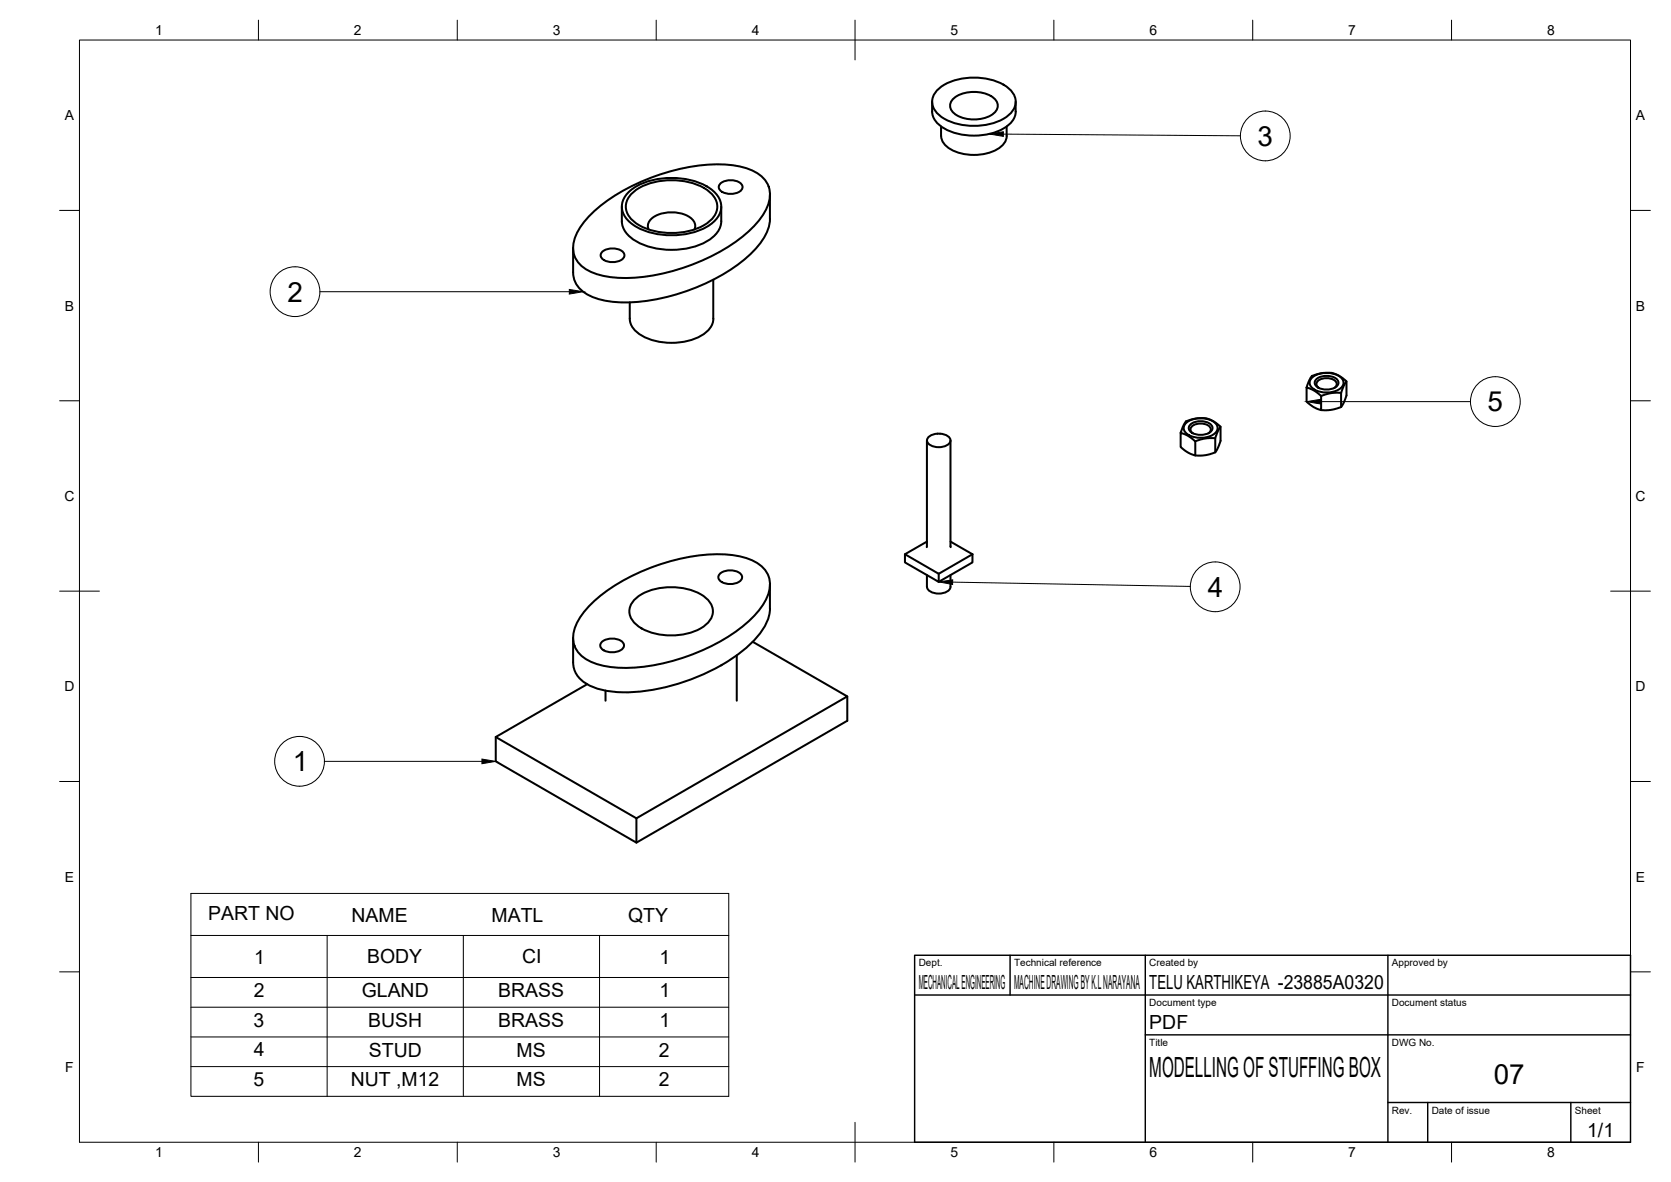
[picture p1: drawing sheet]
<svg xmlns="http://www.w3.org/2000/svg" width="420mm" height="297mm" viewBox="0 0 420 297" stroke-linecap="round" stroke-linejoin="round" font-family="sans-serif">
<!-- layer: Visible -->
<g fill="none" stroke="#000" stroke-width=".51">
<path d="M234.4 25.6a5.8 5.8 0 0 0 1.4 5.5 14.8 14.8 0 0 0 13.2 2.5 7.9 7.9 0 0 0 6.3-4.8l.1-3.2M235.6 22.7a14.4 14.4 0 0 1 12.4-2.9 9.2 9.2 0 0 1 7.2 4.5 4.2 4.2 0 0 1-1.9 4.9 15.7 15.7 0 0 1-16.9 0 4.1 4.1 0 0 1-.8-6.5zM236.6 31.8v2.4M236.6 34.2a4.7 4.7 0 0 0 3.8 4 12.4 12.4 0 0 0 11.4-1.4 3.5 3.5 0 0 0 1.3-2.6M240 24.6a8.9 8.9 0 0 1 9.8 0 2.49 2.49 0 0 1 1 2.4 2.49 2.49 0 0 1-1.7 2 9.1 9.1 0 0 1-9.1-.5 2.36 2.36 0 0 1 0-3.9zM253.1 31.8v2.4M148.7 53.7a49.4 49.4 0 0 1 34.6-12.3 13.7 13.7 0 0 1 8.9 3.6 6.5 6.5 0 0 1 .5 7.6 27.2 27.2 0 0 1-11.5 10.6 49.8 49.8 0 0 1-26.8 6.5 13.7 13.7 0 0 1-8.8-3.5 6.5 6.5 0 0 1-.5-7.6 18.3 18.3 0 0 1 3.6-4.9zM156.4 51.9v3.7a6.4 6.4 0 0 0 4.2 5.4 19.5 19.5 0 0 0 17.6-.6 6 6 0 0 0 3.2-4.8v-3.7M158 48.4a16.9 16.9 0 0 1 13.6-3.5 13.1 13.1 0 0 1 8.8 4.3 4.9 4.9 0 0 1-1.6 7.1 18.8 18.8 0 0 1-19.9 0 4.9 4.9 0 0 1-.9-7.9zM158.9 48.6a15.9 15.9 0 0 1 13.3-3 10.3 10.3 0 0 1 7.8 4.6 4.5 4.5 0 0 1-2 5.7 17.3 17.3 0 0 1-18.3 0 4.5 4.5 0 0 1-.8-7.3zM163.1 57.6a2.94 2.94 0 0 1 2.4-3.6 8.8 8.8 0 0 1 8.6 1.1 2.25 2.25 0 0 1 .5 2.5M181.1 46.2a4.1 4.1 0 0 1 5.5 .4 1.8 1.8 0 0 1-1.9 2l-1.3 .1a2.53 2.53 0 0 1-2.7-1.7z"/>
<path d="M193.6 48.9v6.1a12.4 12.4 0 0 1-4.5 8.5 49.4 49.4 0 0 1-34.5 12.4 14.1 14.1 0 0 1-8.9-3.5 5.7 5.7 0 0 1-1.6-4M144.1 62.3v6.1M151.4 63.3a4.1 4.1 0 0 1 5.5 .4 1.8 1.8 0 0 1-1.9 2.1l-1.3 .1a2.53 2.53 0 0 1-2.7-1.7zM179.3 70.3l.1 9.8a5.7 5.7 0 0 1-4.1 4.8 16.2 16.2 0 0 1-14.8-1.1 4.9 4.9 0 0 1-2.2-3.7v-4.1M328.5 97.4l2 .8 1.7 1.3v3.5l-1.9-.7-1.8-1.4v-3.5l.7-1.8 .6-1.1 2.3-.7 2.8-.1 1.6 .6 2.1 1.5v3.6l-.6 1.6-.7 1.2-2.6 .8h-2.5M329.9 94.9a6.2 6.2 0 0 1 7.3 0 1.77 1.77 0 0 1-.6 3 5.9 5.9 0 0 1-7.1-.9 1.61 1.61 0 0 1 .4-2.1zM330.9 95.3a4.1 4.1 0 0 1 5.6 .4 1.8 1.8 0 0 1-2 2.1l-1.3 .1a2.53 2.53 0 0 1-2.6-1.7zM331.6 97.5a1.1 1.1 0 0 1-.6-1.1 1.1 1.1 0 0 1 .8-1 3.5 3.5 0 0 1 4.2 .7 1.06 1.06 0 0 1-.5 1.4M337.2 98.7l-2.6 .1-2.4 .7M338.6 95.8l-.8 1.2-.6 1.7v3.6M233.1 110.7l-.1 26.8M235.7 109a2.33 2.33 0 0 0-2.6 1.8 2.71 2.71 0 0 0 2.9 1.6 2.71 2.71 0 0 0 3-1.6 2.34 2.34 0 0 0-2.7-1.8h-.6"/>
<path d="M239 110.7v26.8M296.9 108.8l1.6 .6 2 1.5v3.6l-1.6-.7-2-1.5v-3.5l1.3-2.9 2.1-.7 2.8-.1 2.2 .9 1.6 1.2v3.6l-.7 1.8-.6 1.1-2.3 .6-2.8 .2M298.3 106.3a6.2 6.2 0 0 1 7.2 0 1.77 1.77 0 0 1-.6 3 5.9 5.9 0 0 1-7-.9 1.61 1.61 0 0 1 .4-2.1zM299.3 106.7a4.1 4.1 0 0 1 5.5 .4 1.8 1.8 0 0 1-1.9 2.1l-1.3 .1a2.53 2.53 0 0 1-2.7-1.7zM299.9 108.9a1.1 1.1 0 0 1-.6-1.1 1.1 1.1 0 0 1 .8-1 3.5 3.5 0 0 1 4.2 .7 1.06 1.06 0 0 1-.5 1.4M305.6 110.1l-3 .2-2.1 .6M306.9 107.2l-.7 1.2-.6 1.7v3.6M227.5 139.3v2l8.5 4.9v-2M233.1 136.1l-5.6 3.2 8.5 4.9 8.5-4.9M239 136.1l5.5 3.2M244.5 139.3v2l-8.5 4.9M148.7 151.7a49.4 49.4 0 0 1 34.6-12.3 13.7 13.7 0 0 1 8.9 3.6 6.5 6.5 0 0 1 .5 7.6 27.2 27.2 0 0 1-11.5 10.6 49.8 49.8 0 0 1-26.8 6.5 13.7 13.7 0 0 1-8.8-3.5 6.5 6.5 0 0 1-.5-7.6 18.3 18.3 0 0 1 3.6-4.9z"/>
<path d="M159.5 150.8a14.4 14.4 0 0 1 12.3-3 9.2 9.2 0 0 1 7.2 4.6 4.2 4.2 0 0 1-1.8 4.8 15.7 15.7 0 0 1-16.9 0 4.1 4.1 0 0 1-.8-6.4zM181 144.2a4.1 4.1 0 0 1 5.5 .4 1.8 1.8 0 0 1-1.9 2.1l-1.3 .1a2.53 2.53 0 0 1-2.7-1.7zM193.6 146.9v6.1a12.5 12.5 0 0 1-4.2 8.1l-3.5 3.1-4.4 2.9M233.1 144.5v3a2.94 2.94 0 0 0 3.6 1.6 2.26 2.26 0 0 0 2.3-1.6v-3M144.1 160.3v6.1M144.1 166.4a6.8 6.8 0 0 0 5 6.2 30.5 30.5 0 0 0 16.6 .4 54.6 54.6 0 0 0 15.6-5.8M147.6 171.9l-22.9 13.3 35.3 20.4M151.3 161.3a4.1 4.1 0 0 1 5.5 .5 1.8 1.8 0 0 1-1.9 2l-1.3 .1a2.53 2.53 0 0 1-2.7-1.7zM152.3 173.6v2.5M181.5 167.1l-.2 .1M185.3 164.7v11.4M189.3 161.3l23.7 13.7-53 30.6"/>
<path d="M213 175v6.1l-53 30.7M124.7 185.2v6.1l35.3 20.5v-6.2"/>
</g>
<!-- layer: BORDER -->
<g fill="none" stroke="#000" stroke-width=".25">
<path d="M20 10.1h390v276.9h-390zM65 5.1v5M115 5.1v5M165 5.1v5M215 5.1v10M265 5.1v5M315 5.1v5M365 5.1v5M15 52.9h5M410 52.9h5M15 100.7h5M410 100.7h5"/>
<path d="M15 148.6h10M405 148.6h10M15 196.4h5M410 196.4h5M15 244.2h5M410 244.2h5M65 287v5M115 287v5M165 287v5M215 282.1v9.9M265 287v5M315 287v5"/>
<path d="M365 287v5"/>
</g>
<!-- layer: TITLEBLOCK -->
<path d="M230 240.1h180v46.9h-180zM230 250h180M254 240.1v9.9M288 240.1v46.9M349 240.1v46.9M288 260.1h122M349 277.1h61M359 277.1v9.9M395 277.1v9.9" fill="none" stroke="#000" stroke-width=".36"/>
<!-- layer: Custom Tables -->
<path d="M48 224.5h135.2v51h-135.2zM48 235.1h135.2M82.3 235.1v40.4M116.5 235.1v40.4M150.7 235.1v40.4M48 245.6h135.2M48 253.1h135.2M48 260.6h135.2M48 268h135.2" fill="none" stroke="#000" stroke-width=".25"/>
<!-- layer: Balloons -->
<g fill="none" stroke="#000" stroke-width=".25">
<path d="M252.3 33.7l59.6 .4M80.4 73.3h62.8M332 100.9h37.7M239.5 146.3l59.8 1.1M81.6 191.3h39.6"/>
<circle cx="318.1" cy="34.2" r="6.3"/>
<circle cx="74.2" cy="73.3" r="6.3"/>
<circle cx="376" cy="100.9" r="6.3"/>
<circle cx="305.6" cy="147.5" r="6.3"/>
<circle cx="75.3" cy="191.3" r="6.3"/>
</g>
<path d="M248.8 33.7l3.5-.6v1.2zM143.2 72.7l3.4 .6-3.4 .6zM328.5 100.9l3.5-.5v1.1zM236 146.2l3.5-.5v1.2zM121.2 190.8l3.5 .5-3.5 .6z" fill="#000" stroke="#000" stroke-width=".25"/>
<g font-size="7">
<text x="316.2" y="36.6">3</text>
<text x="72.3" y="75.8">2</text>
<text x="374" y="103.4">5</text>
<text x="303.7" y="150">4</text>
<text x="73.6" y="193.9">1</text>
<text x="289" y="270.6">MODELLING OF STUFFING BOX</text>
<text x="375.6" y="272.3">07</text>
</g>
<g font-size="4.9">
<text x="52.3" y="231.1">PART NO</text>
<text x="88.4" y="231.7">NAME</text>
<text x="123.6" y="231.7">MATL</text>
<text x="157.9" y="231.8">QTY</text>
<text x="63.9" y="242.1">1</text>
<text x="92.3" y="242.1">BODY</text>
<text x="131.3" y="242.1">CI</text>
<text x="165.8" y="242.1">1</text>
<text x="63.8" y="250.6">2</text>
<text x="91" y="250.6">GLAND</text>
<text x="125.3" y="250.6">BRASS</text>
<text x="165.8" y="250.6">1</text>
<text x="231" y="248.5">MECHANICAL ENGINEERING</text>
<text x="255" y="248.5">MACHINE DRAWING BY K.L NARAYANA</text>
<text x="289" y="248.5">TELU KARTHIKEYA -23885A0320</text>
<text x="63.8" y="258">3</text>
<text x="92.6" y="258.1">BUSH</text>
<text x="125.3" y="258.1">BRASS</text>
<text x="165.8" y="258">1</text>
<text x="289" y="258.6">PDF</text>
<text x="63.9" y="265.5">4</text>
<text x="92.8" y="265.5">STUD</text>
<text x="129.9" y="265.5">MS</text>
<text x="165.7" y="265.5">2</text>
<text x="63.8" y="273">5</text>
<text x="88.2" y="273">NUT ,M12</text>
<text x="129.9" y="273">MS</text>
<text x="165.7" y="273">2</text>
<text x="399.1" y="285.7">1/1</text>
</g>
<g font-size="3.5">
<text x="39" y="8.8">1</text>
<text x="89" y="8.8">2</text>
<text x="139" y="8.8">3</text>
<text x="189" y="8.8">4</text>
<text x="239" y="8.8">5</text>
<text x="289" y="8.8">6</text>
<text x="339" y="8.8">7</text>
<text x="389" y="8.8">8</text>
<text x="16.3" y="30.2">A</text>
<text x="411.3" y="30.2">A</text>
<text x="16.3" y="78">B</text>
<text x="411.3" y="78">B</text>
<text x="16.2" y="125.9">C</text>
<text x="411.2" y="125.9">C</text>
<text x="16.2" y="173.7">D</text>
<text x="411.2" y="173.7">D</text>
<text x="16.3" y="221.6">E</text>
<text x="411.3" y="221.6">E</text>
<text x="16.4" y="269.4">F</text>
<text x="411.4" y="269.4">F</text>
<text x="39" y="290.8">1</text>
<text x="89" y="290.8">2</text>
<text x="139" y="290.8">3</text>
<text x="189" y="290.8">4</text>
<text x="239" y="290.8">5</text>
<text x="289" y="290.8">6</text>
<text x="339" y="290.8">7</text>
<text x="389" y="290.8">8</text>
</g>
<g font-size="2.5">
<text x="231" y="242.9">Dept.</text>
<text x="255" y="242.9">Technical reference</text>
<text x="289" y="242.9">Created by</text>
<text x="350" y="242.9">Approved by</text>
<text x="289" y="252.8">Document type</text>
<text x="350" y="252.8">Document status</text>
<text x="289" y="262.9">Title</text>
<text x="350" y="262.9">DWG No.</text>
<text x="350" y="279.9">Rev.</text>
<text x="360" y="279.9">Date of issue</text>
<text x="396" y="279.9">Sheet</text>
</g>
</svg>
